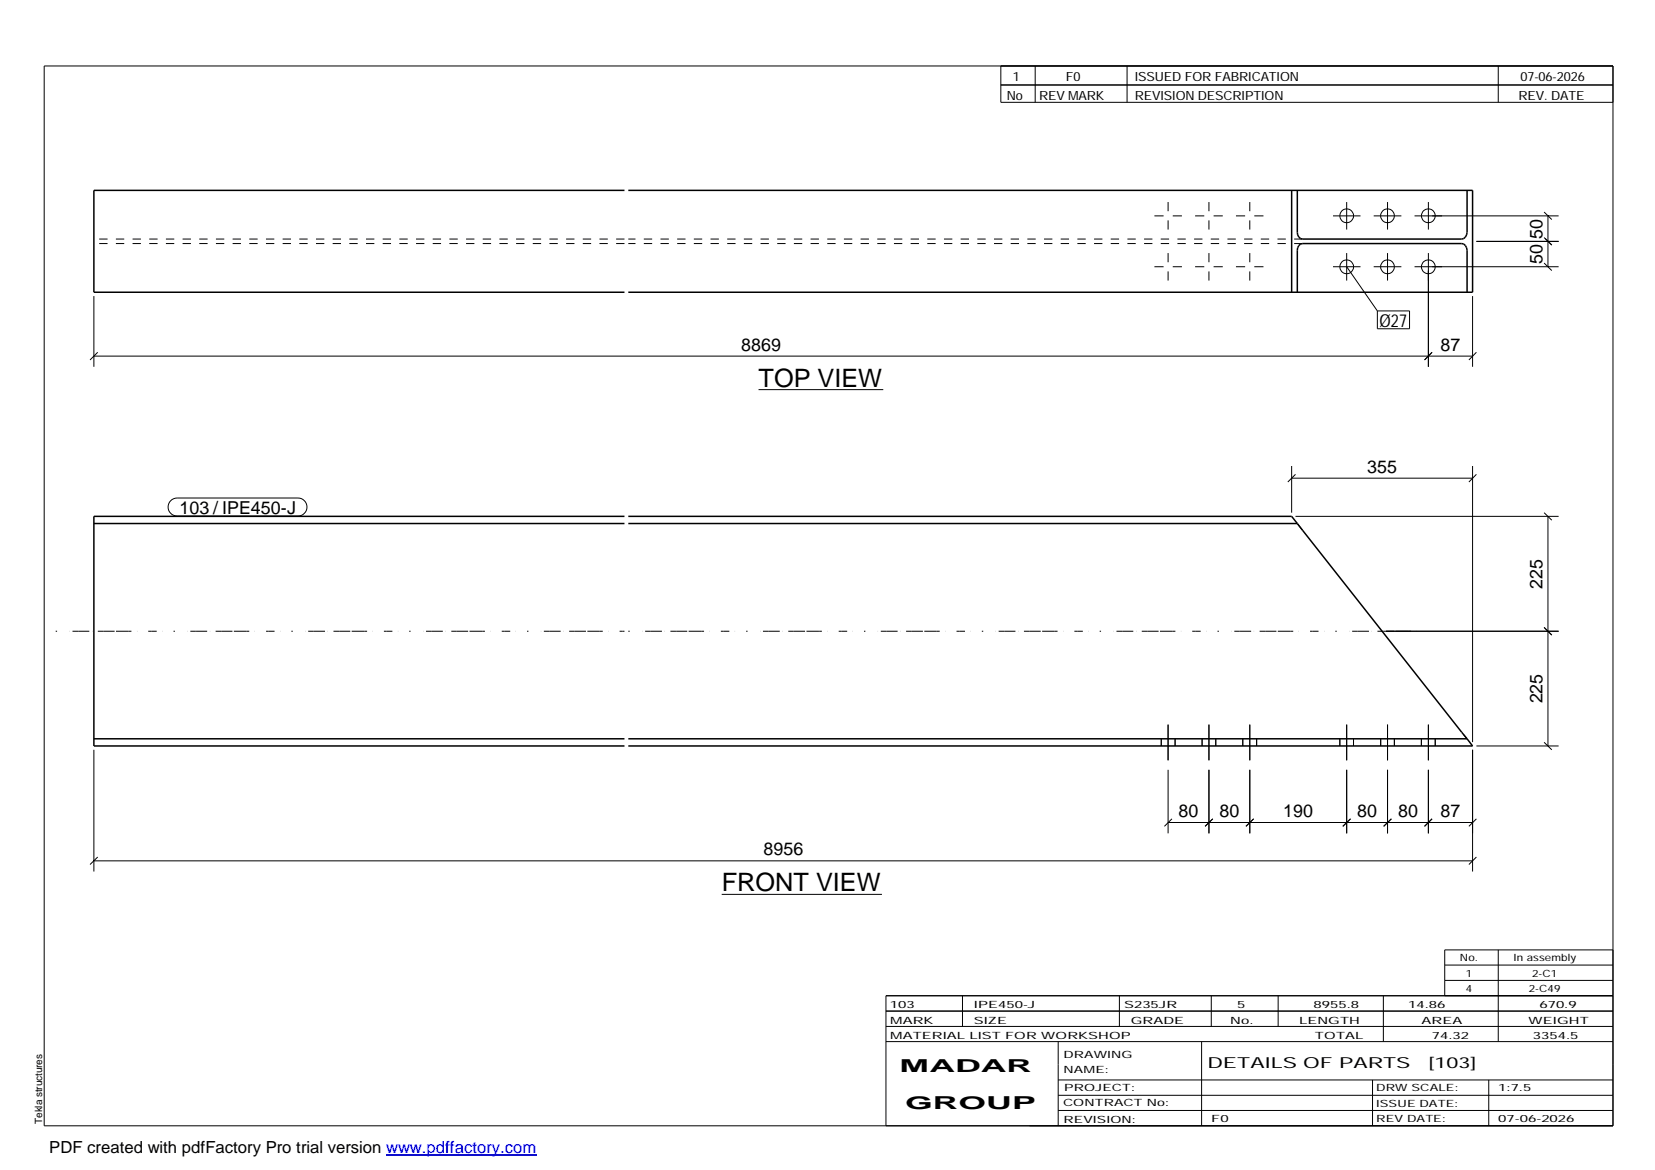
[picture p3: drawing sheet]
<svg xmlns="http://www.w3.org/2000/svg" width="420mm" height="297mm" viewBox="0 0 420 297" stroke-linecap="round" stroke-linejoin="round" font-family="sans-serif">
<g fill="none" stroke="#000" stroke-width=".25">
<path d="M11.2 16.7h398.3v269.1h-398.3zM254.1 16.7v9.3h155.4M262.8 16.7v9.3M286.1 16.7v9.3M380.4 16.7v9.3M254.1 21.6h155.4M293.1 54.8h2.3M296.5 51.3v2.3M296.5 56v2.3M297.7 54.8h2.4M303.4 54.8h2.3M306.9 51.3v2.3"/>
<path d="M306.9 56v2.3M308.1 54.8h2.3M313.8 54.8h2.3M317.3 51.3v2.3M317.3 56v2.3M318.4 54.8h2.4M338.4 54.8h7M341.9 51.3v7M348.7 54.8h7.1M352.3 51.3v7M359.1 54.8h36.6M362.6 51.3v7"/>
<path d="M392 53.8l2 1.9M393 54.8v12.9M23.8 75.2v17.9M293.1 67.7h2.3M296.5 64.2v2.4M296.5 68.9v2.3M297.7 67.7h2.4M303.4 67.7h2.3M306.9 64.2v2.4M306.9 68.9v2.3M308.1 67.7h2.3M313.8 67.7h2.3"/>
<path d="M317.3 64.2v2.4M317.3 68.9v2.3M318.4 67.7h2.4M338.4 67.7h7M341.9 64.2v7M341.9 67.7l7.8 11.2M348.7 67.7h7.1M349.7 78.9h8.1v4.6h-8.1zM352.3 64.2v7M359.1 67.7h36.6M362.6 64.2v28.9M373.8 75.2v17.9"/>
<path d="M374.8 61.3h20.9M392 66.8l2 1.9M392 60.3l2 1.9-1.7-1.7M23.8 90.4h350M24.8 89.4l-1.9 2M192.6 98.9h31.6M363.6 89.4l-1.9 2M374.8 89.4l-1.9 2M327.9 118.3v11.9M373.8 118.3v70.1M43.3 127.1l.8-.5 .9-.2h30.6a2.29 2.29 0 0 1 2.3 2.3 2.29 2.29 0 0 1-2.3 2.3h-30.6a2.27 2.27 0 0 1-2.2-1.4 2.27 2.27 0 0 1 .5-2.5zM327.9 121.4h45.9"/>
<path d="M328.9 131.1h66.8M328.9 120.4l-2 2M374.8 120.4l-1.9 2M392 130.2l2 1.9M393 131.1v58.3M392 159.3l2 1.9M351.9 160.3h43.8M23.8 190.4v30.9M294.8 187.6v1.8M296.5 184v9M296.5 195.4v16.2M298.3 187.6v1.8"/>
<path d="M305.2 187.6v1.8M306.9 184v9M306.9 195.4v16.2M308.7 187.6v1.8M315.5 187.6v1.8M317.3 184v9M317.3 195.4v16.2M319 187.6v1.8M340.1 187.6v1.8M341.9 184v9M341.9 195.4v16.2M343.6 187.6v1.8"/>
<path d="M350.5 187.6v1.8M352.3 184v9M352.3 195.4v16.2M354 187.6v1.8M360.8 187.6v1.8M362.6 184v9M362.6 195.4v16.2M364.4 187.6v1.8M373.8 190.4v30.9M374.8 189.4h20.9M392 188.5l2 1.9M23.8 218.6h350"/>
<path d="M24.8 217.6l-1.9 1.9M296.5 208.8h77.3M297.5 207.9l-1.9 1.9M307.9 207.9l-2 1.9M318.3 207.9l-2 1.9M342.9 207.9l-2 1.9M353.2 207.9l-1.9 1.9M363.6 207.9l-1.9 1.9M374.8 207.9l-1.9 1.9M374.8 217.6l-1.9 1.9M183.2 227.1h40.7M224.9 256.7h184.6"/>
<path d="M244.3 252.8v7.8M284.2 252.8v7.8M307.5 252.8v7.8M324.5 252.8v7.8M351.2 252.8v11.6M366.8 245h42.7M366.8 248.9h42.7M380.4 241.2v23.2M409.5 241.2h-42.7v11.6M409.5 252.8h-184.6v33M224.9 264.4h184.6M224.9 260.6h184.6"/>
<path d="M268.6 264.4v21.4M268.6 274.2h140.9M268.6 278.1h140.9M305.1 264.4v21.4M348.4 274.2v11.6M378 274.2v11.6M268.6 281.9h140.9"/>
<circle cx="341.9" cy="54.8" r="1.75"/>
<circle cx="352.3" cy="54.8" r="1.75"/>
<circle cx="362.6" cy="54.8" r="1.77"/>
<circle cx="341.9" cy="67.7" r="1.75"/>
<circle cx="352.3" cy="67.7" r="1.75"/>
<circle cx="362.6" cy="67.7" r="1.77"/>
</g>
<g fill="none" stroke="#000" stroke-width=".38">
<path d="M158.5 48.3h-134.7v25.9h134.7M159.5 48.3h214.3v25.9h-214.3M327.9 48.3v25.9M329.4 48.3v10.7a1.55 1.55 0 0 0 1.3 1.7h40.4a1.63 1.63 0 0 0 1.3-1.7v-10.7M329.4 74.2v-10.7a1.55 1.55 0 0 1 1.3-1.7h40.4a1.63 1.63 0 0 1 1.3 1.7v10.7M23.8 132.9h134.7M158.5 131.1h-134.7v58.3h134.7M159.5 131.1h168.4l1.5 1.8M159.5 132.9h169.9M329.4 132.9l43 54.7M23.8 187.6h134.7M159.5 187.6h212.9"/>
<path d="M372.4 187.6l1.4 1.8h-214.3"/>
</g>
<path d="M158.5 61.8h-134.7M158.5 60.7h-134.7M330.7 61.8h-171.2M330.7 60.7h-171.2M330.7 134.6l-1.3-1.6M372.4 187.6l-.8-1.1" fill="none" stroke="#000" stroke-width=".25" stroke-dasharray="2.1 2.1" stroke-linecap="butt"/>
<path d="M14.1 160.3h144.4M159.5 160.3h201.1" fill="none" stroke="#000" stroke-width=".25" stroke-dasharray=".4 3.2 0 .7 1.4 0 2.8 .7 0 1.4 1.4 0 2.8" stroke-linecap="butt"/>
<path d="M98 293.3h38.2" fill="none" stroke="#00f" stroke-width=".3"/>
<g font-size="6.4">
<text x="192.6" y="98.2">TOP VIEW</text>
<text x="183.2" y="226.3">FRONT VIEW</text>
</g>
<g font-size="4.5">
<text x="391.6" y="60.6" transform="rotate(-90 391.6 60.6)">50</text>
<text x="391.6" y="67" transform="rotate(-90 391.6 67)">50</text>
<text x="350.2" y="82.9">Ø27</text>
<text x="188.2" y="89">8869</text>
<text x="365.7" y="89">87</text>
<text x="347.1" y="120">355</text>
<text x="45.6" y="130.4">103 / IPE450-J</text>
<text x="391.6" y="149.5" transform="rotate(-90 391.6 149.5)">225</text>
<text x="391.6" y="178.6" transform="rotate(-90 391.6 178.6)">225</text>
<text x="299.2" y="207.4">80</text>
<text x="309.6" y="207.4">80</text>
<text x="325.8" y="207.4">190</text>
<text x="344.6" y="207.4">80</text>
<text x="354.9" y="207.4">80</text>
<text x="365.7" y="207.4">87</text>
<text x="193.8" y="217.1">8956</text>
<text x="228.4" y="272.3">MADAR</text>
<text x="229.8" y="281.6">GROUP</text>
</g>
<text font-size="4.2" x="12.5" y="292.7">PDF created with pdfFactory Pro trial version www.pdffactory.com</text>
<g font-size="3.9">
<text x="306.5" y="271.3">DETAILS OF PARTS</text>
<text x="362.7" y="271.3">[103]</text>
</g>
<g font-size="3.2">
<text x="257.1" y="20.5">1</text>
<text x="270.6" y="20.5">F0</text>
<text x="288.1" y="20.5">ISSUED FOR FABRICATION</text>
<text x="386" y="20.5">07-06-2026</text>
<text x="255.6" y="25.5">No</text>
<text x="263.8" y="25.5">REV MARK</text>
<text x="288.1" y="25.5">REVISION DESCRIPTION</text>
<text x="385.5" y="25.5">REV. DATE</text>
</g>
<g font-size="2.5">
<text x="370.6" y="244.1">No.</text>
<text x="384.3" y="244.1">In assembly</text>
<text x="372.1" y="247.9">1</text>
<text x="372.1" y="251.8">4</text>
<text x="388.1" y="251.8">2-C49</text>
<text x="389" y="247.9">2-C1</text>
<text x="225.9" y="255.9">103</text>
<text x="247.3" y="255.9">IPE450-J</text>
<text x="285.4" y="255.9">S235JR</text>
<text x="314.1" y="255.9">5</text>
<text x="333.5" y="255.9">8955.8</text>
<text x="357.5" y="255.9">14.86</text>
<text x="390.8" y="255.9">670.9</text>
<text x="226" y="263.7">MATERIAL LIST FOR WORKSHOP</text>
<text x="226" y="259.9">MARK</text>
<text x="247.2" y="259.9">SIZE</text>
<text x="287.1" y="259.9">GRADE</text>
<text x="312.3" y="259.9">No.</text>
<text x="329.8" y="259.9">LENGTH</text>
<text x="333.8" y="263.7">TOTAL</text>
<text x="360.9" y="259.9">AREA</text>
<text x="363.5" y="263.7">74.32</text>
<text x="388.1" y="259.9">WEIGHT</text>
<text x="389.2" y="263.7">3354.5</text>
<text x="270" y="268.5">DRAWING</text>
<text x="270" y="272.5">NAME:</text>
<text x="269.9" y="280.9">CONTRACT No:</text>
<text x="270.2" y="277">PROJECT:</text>
<text x="349.4" y="277.1">DRW SCALE:</text>
<text x="349.4" y="281">ISSUE DATE:</text>
<text x="380.4" y="277.1">1:7.5</text>
<text x="10.7" y="285.4" transform="rotate(-90 10.7 285.4)">Tekla structures</text>
<text x="270" y="285">REVISION:</text>
<text x="307.5" y="284.8">F0</text>
<text x="349.4" y="284.8">REV DATE:</text>
<text x="380.4" y="284.8">07-06-2026</text>
</g>
</svg>
